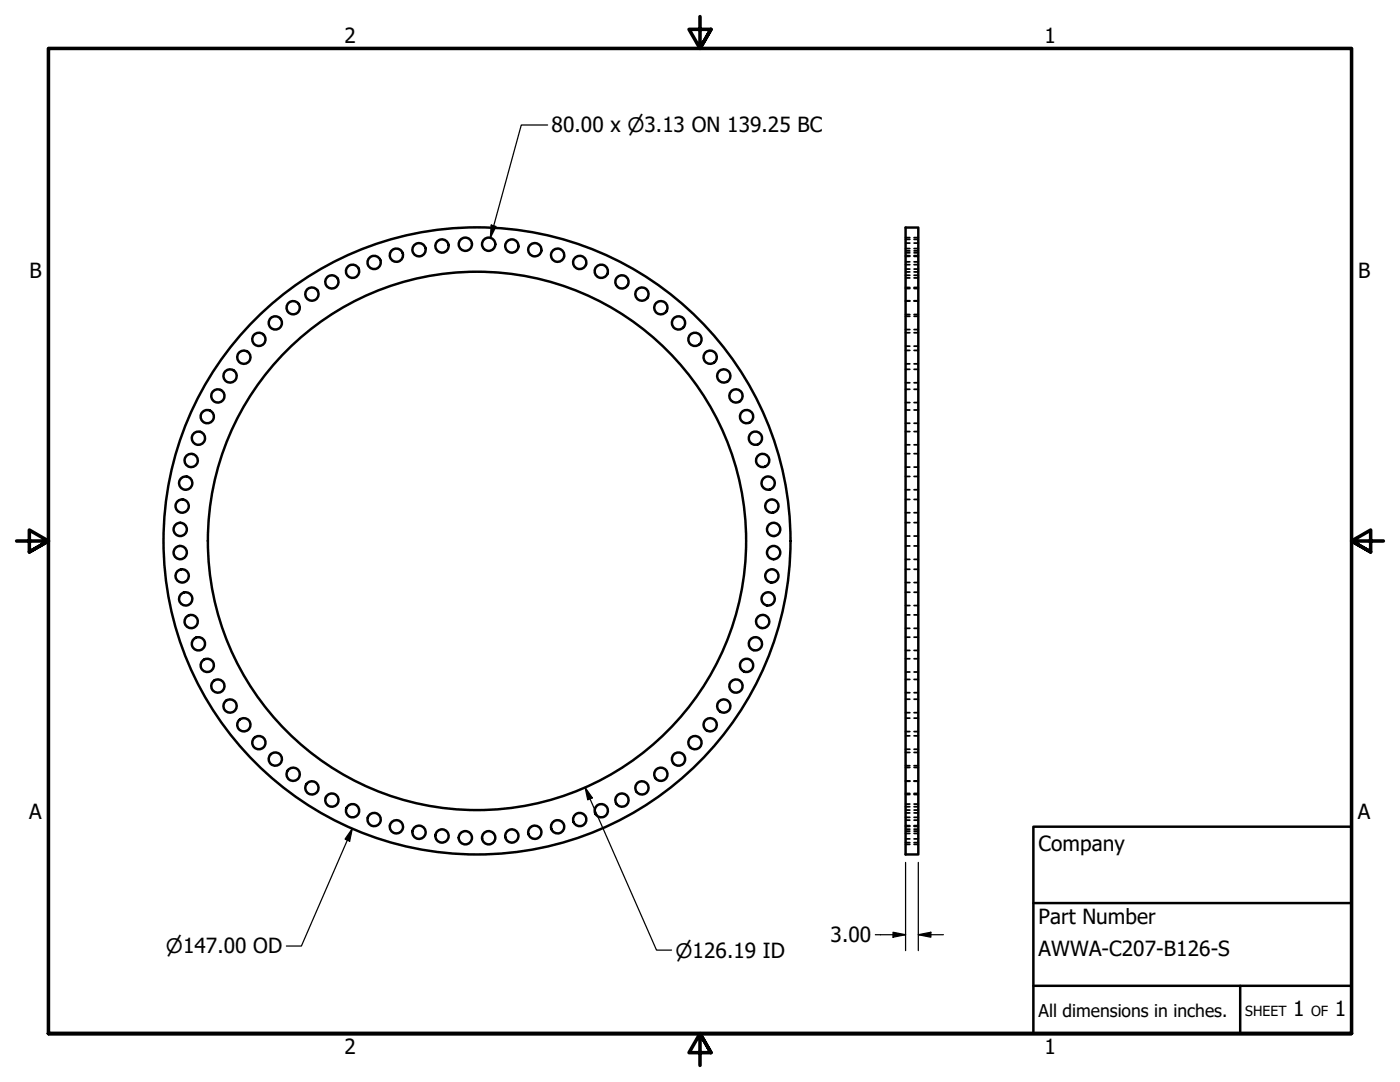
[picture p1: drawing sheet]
<svg xmlns="http://www.w3.org/2000/svg" width="279mm" height="216mm" viewBox="0 0 279 216" stroke-linecap="round" stroke-linejoin="round" font-family="sans-serif">
<!-- layer: Visible (ANSI) -->
<g fill="none" stroke="#000" stroke-width=".49">
<path d="M180.7 45.4h2.6v125.1h-2.6z"/>
<circle cx="62.2" cy="58.7" r="1.32"/>
<circle cx="66.2" cy="56.3" r="1.32"/>
<circle cx="70.4" cy="54.1" r="1.32"/>
<circle cx="74.7" cy="52.4" r="1.32"/>
<circle cx="79.1" cy="50.9" r="1.32"/>
<circle cx="83.6" cy="49.8" r="1.32"/>
<circle cx="88.2" cy="49.1" r="1.32"/>
<circle cx="92.9" cy="48.7" r="1.32"/>
<circle cx="97.5" cy="48.7" r="1.32"/>
<circle cx="102.1" cy="49.1" r="1.32"/>
<circle cx="106.7" cy="49.8" r="1.32"/>
<circle cx="111.3" cy="50.9" r="1.32"/>
<circle cx="115.7" cy="52.4" r="1.32"/>
<circle cx="120" cy="54.1" r="1.32"/>
<circle cx="124.1" cy="56.3" r="1.32"/>
<circle cx="128.1" cy="58.7" r="1.32"/>
<circle cx="43.5" cy="79" r="1.32"/>
<circle cx="45.9" cy="75" r="1.32"/>
<circle cx="48.7" cy="71.3" r="1.32"/>
<circle cx="51.7" cy="67.7" r="1.32"/>
<circle cx="54.9" cy="64.4" r="1.32"/>
<circle cx="58.5" cy="61.4" r="1.32"/>
<circle cx="131.9" cy="61.4" r="1.32"/>
<circle cx="135.4" cy="64.4" r="1.32"/>
<circle cx="138.7" cy="67.7" r="1.32"/>
<circle cx="141.7" cy="71.3" r="1.32"/>
<circle cx="144.4" cy="75" r="1.32"/>
<circle cx="146.9" cy="79" r="1.32"/>
<circle cx="37.1" cy="96.4" r="1.32"/>
<circle cx="38.2" cy="91.9" r="1.32"/>
<circle cx="39.6" cy="87.4" r="1.32"/>
<circle cx="41.4" cy="83.1" r="1.32"/>
<circle cx="149" cy="83.1" r="1.32"/>
<circle cx="150.8" cy="87.4" r="1.32"/>
<circle cx="152.2" cy="91.9" r="1.32"/>
<circle cx="153.3" cy="96.4" r="1.32"/>
<circle cx="36" cy="105.6" r="1.32"/>
<circle cx="36" cy="110.3" r="1.32"/>
<circle cx="36.4" cy="101" r="1.32"/>
<circle cx="36.4" cy="114.9" r="1.32"/>
<circle cx="37.1" cy="119.5" r="1.32"/>
<circle cx="95.2" cy="107.9" r="62.6"/>
<circle cx="95.2" cy="107.9" r="53.7"/>
<circle cx="153.3" cy="119.5" r="1.32"/>
<circle cx="154" cy="101" r="1.32"/>
<circle cx="154" cy="114.9" r="1.32"/>
<circle cx="154.4" cy="105.6" r="1.32"/>
<circle cx="154.4" cy="110.3" r="1.32"/>
<circle cx="38.2" cy="124" r="1.32"/>
<circle cx="39.6" cy="128.5" r="1.32"/>
<circle cx="41.4" cy="132.8" r="1.32"/>
<circle cx="43.5" cy="136.9" r="1.32"/>
<circle cx="146.9" cy="136.9" r="1.32"/>
<circle cx="149" cy="132.8" r="1.32"/>
<circle cx="150.8" cy="128.5" r="1.32"/>
<circle cx="152.2" cy="124" r="1.32"/>
<circle cx="45.9" cy="140.9" r="1.32"/>
<circle cx="48.7" cy="144.6" r="1.32"/>
<circle cx="51.7" cy="148.2" r="1.32"/>
<circle cx="54.9" cy="151.5" r="1.32"/>
<circle cx="58.5" cy="154.5" r="1.32"/>
<circle cx="62.2" cy="157.2" r="1.32"/>
<circle cx="66.2" cy="159.6" r="1.32"/>
<circle cx="124.1" cy="159.6" r="1.32"/>
<circle cx="128.1" cy="157.2" r="1.32"/>
<circle cx="131.9" cy="154.5" r="1.32"/>
<circle cx="135.4" cy="151.5" r="1.32"/>
<circle cx="138.7" cy="148.2" r="1.32"/>
<circle cx="141.7" cy="144.6" r="1.32"/>
<circle cx="144.4" cy="140.9" r="1.32"/>
<circle cx="70.4" cy="161.8" r="1.32"/>
<circle cx="74.7" cy="163.5" r="1.32"/>
<circle cx="79.1" cy="165" r="1.32"/>
<circle cx="83.6" cy="166.1" r="1.32"/>
<circle cx="88.2" cy="166.8" r="1.32"/>
<circle cx="92.9" cy="167.2" r="1.32"/>
<circle cx="97.5" cy="167.2" r="1.32"/>
<circle cx="102.1" cy="166.8" r="1.32"/>
<circle cx="106.7" cy="166.1" r="1.32"/>
<circle cx="111.3" cy="165" r="1.32"/>
<circle cx="115.7" cy="163.5" r="1.32"/>
<circle cx="120" cy="161.8" r="1.32"/>
</g>
<!-- layer: Hidden (ANSI) -->
<g fill="none" stroke="#000" stroke-width=".35">
<path d="M180.7 54.3h.9M180.7 50.4h.9M180.7 47.8h.9M180.7 51.2h.9M180.7 48.5h.9M180.7 52.2h.9M180.7 49.6h.9M180.7 53.7h.9M180.7 51h.9M180.7 55.5h.9M180.7 52.8h.9M180.7 57.6h.9"/>
<path d="M180.7 54.9h.9M180.7 57.4h.9M180.7 50.1h.9M180.7 47.4h.9M182.4 54.3h.9M182.4 50.4h.9M182.4 47.8h.9M182.4 51.2h.9M182.4 48.5h.9M182.4 52.2h.9M182.4 49.6h.9M182.4 53.7h.9"/>
<path d="M182.4 51h.9M182.4 55.5h.9M182.4 52.8h.9M182.4 57.6h.9M182.4 54.9h.9M182.4 57.4h.9M182.4 50.1h.9M182.4 47.4h.9M180.7 60h.9M180.7 62.8h.9M180.7 60.1h.9M180.7 65.8h.9"/>
<path d="M180.7 63.1h.9M180.7 69.1h.9M180.7 66.4h.9M180.7 72.6h.9M180.7 69.9h.9M180.7 76.4h.9M180.7 73.7h.9M180.7 77.7h.9M182.4 60h.9M182.4 62.8h.9M182.4 60.1h.9M182.4 65.8h.9"/>
<path d="M182.4 63.1h.9M182.4 69.1h.9M182.4 66.4h.9M182.4 72.6h.9M182.4 69.9h.9M182.4 76.4h.9M182.4 73.7h.9M182.4 77.7h.9M180.7 80.3h.9M180.7 84.5h.9M180.7 81.8h.9M180.7 88.8h.9"/>
<path d="M180.7 86.1h.9M180.7 93.2h.9M180.7 90.5h.9M180.7 97.7h.9M180.7 95.1h.9M180.7 99.7h.9M182.4 80.3h.9M182.4 84.5h.9M182.4 81.8h.9M182.4 88.8h.9M182.4 86.1h.9M182.4 93.2h.9"/>
<path d="M182.4 90.5h.9M182.4 97.7h.9M182.4 95.1h.9M182.4 99.7h.9M180.7 102.3h.9M180.7 107h.9M180.7 104.3h.9M180.7 111.6h.9M180.7 108.9h.9M180.7 116.2h.9M180.7 113.6h.9M180.7 118.2h.9"/>
<path d="M182.4 102.3h.9M182.4 107h.9M182.4 104.3h.9M182.4 111.6h.9M182.4 108.9h.9M182.4 116.2h.9M182.4 113.6h.9M182.4 118.2h.9M180.7 120.8h.9M180.7 125.4h.9M180.7 122.7h.9M180.7 129.8h.9"/>
<path d="M180.7 127.1h.9M180.7 134.1h.9M180.7 131.4h.9M180.7 138.2h.9M180.7 135.6h.9M180.7 139.5h.9M182.4 120.8h.9M182.4 125.4h.9M182.4 122.7h.9M182.4 129.8h.9M182.4 127.1h.9M182.4 134.1h.9"/>
<path d="M182.4 131.4h.9M182.4 138.2h.9M182.4 135.6h.9M182.4 139.5h.9M180.7 142.2h.9M180.7 146h.9M180.7 143.3h.9M180.7 149.5h.9M180.7 146.8h.9M180.7 152.8h.9M180.7 150.1h.9M180.7 155.8h.9"/>
<path d="M180.7 153.1h.9M180.7 158.5h.9M180.7 155.9h.9M180.7 158.3h.9M182.4 142.2h.9M182.4 146h.9M182.4 143.3h.9M182.4 149.5h.9M182.4 146.8h.9M182.4 152.8h.9M182.4 150.1h.9M182.4 155.8h.9"/>
<path d="M182.4 153.1h.9M182.4 158.5h.9M182.4 155.9h.9M182.4 158.3h.9M180.7 161.6h.9M180.7 161h.9M180.7 163.1h.9M180.7 160.4h.9M180.7 164.9h.9M180.7 162.2h.9M180.7 166.3h.9M180.7 163.7h.9"/>
<path d="M180.7 167.4h.9M180.7 164.7h.9M180.7 168.1h.9M180.7 165.5h.9M180.7 168.5h.9M180.7 165.8h.9M182.4 161.6h.9M182.4 161h.9M182.4 163.1h.9M182.4 160.4h.9M182.4 164.9h.9M182.4 162.2h.9"/>
<path d="M182.4 166.3h.9M182.4 163.7h.9M182.4 167.4h.9M182.4 164.7h.9M182.4 168.1h.9M182.4 165.5h.9M182.4 168.5h.9M182.4 165.8h.9"/>
</g>
<!-- layer: Border (ANSI) -->
<path d="M139.7 3.3v6.4l-2.2-3.8h4.4l-2.2 3.8 2.2-3.8M3.3 107.9h6.4l-3.8-2.1v4.3l3.8-2.2-3.8 2.2M276.1 107.9h-6.4l3.8-2.1v4.3l-3.8-2.2 3.8 2.2M9.7 206.2v-196.5h260v196.5h-260h260M141.9 210l-2.2-3.8 2.2 3.8h-4.4l2.2-3.8v6.4" fill="none" stroke="#000" stroke-width=".71"/>
<!-- layer: Title (ANSI) -->
<path d="M206.2 165h63.5v41.2h-63.5zM206.2 196.7h63.5M206.2 180.2h63.5M247.5 196.7v9.5" fill="none" stroke="#000" stroke-width=".49"/>
<!-- layer: Dimension (ANSI) -->
<path d="M109.3 24.9h-5.3l-6.1 22.5M98 44.9l1 .3-1.1 2.2zM116.8 157.1l1.4 2.1-.9 .4zM116.8 157.1l14.2 32.5h3M70.3 165.3l-.5 2.6-.9-.5zM70.3 165.3l-10.2 23.5h-3M180.7 172.1v17.6M183.3 172.1v17.6M174.7 186.5h6M178.2 186l2.5 .5-2.5 .5zM183.3 186.5l2.5-.5v1zM183.3 186.5h5" fill="none" stroke="#000" stroke-width=".25"/>
<g fill="#000">
<path d="M98 44.9l1 .3-1.1 2.2z" fill-rule="evenodd"/>
<path d="M116.8 157.1l1.4 2.1-.9 .4z" fill-rule="evenodd"/>
<path d="M70.3 165.3l-.5 2.6-.9-.5z" fill-rule="evenodd"/>
<path d="M178.2 186l2.5 .5-2.5 .5z" fill-rule="evenodd"/>
<path d="M183.3 186.5l2.5-.5v1z" fill-rule="evenodd"/>
</g>
<g font-size="4.2">
<text x="68.7" y="8.6">2</text>
<text x="208.4" y="8.6">1</text>
<text x="110.1" y="26.4">80.00 x ⌀3.13 ON 139.25 BC</text>
<text x="5.9" y="55.5">B</text>
<text x="271" y="55.5">B</text>
<text x="5.8" y="163.4">A</text>
<text x="271" y="163.4">A</text>
<text x="207.3" y="169.8">Company</text>
<text x="207.3" y="184.4">Part Number</text>
<text x="165.8" y="188">3.00</text>
<text x="207.3" y="190.7">AWWA-C207-B126-S</text>
<text x="258.1" y="202.8">1</text>
<text x="266.4" y="202.8">1</text>
<text x="68.7" y="210.3">2</text>
<text x="208.4" y="210.3">1</text>
</g>
<g font-size="4">
<text x="33.1" y="190.3">⌀147.00 OD</text>
<text x="134.8" y="191.1">⌀126.19 ID</text>
</g>
<text font-size="3.5" x="207.3" y="202.9">All dimensions in inches.</text>
<g font-size="2.8">
<text x="248.5" y="202.8">SHEET</text>
<text x="261.7" y="202.8">OF</text>
</g>
</svg>
